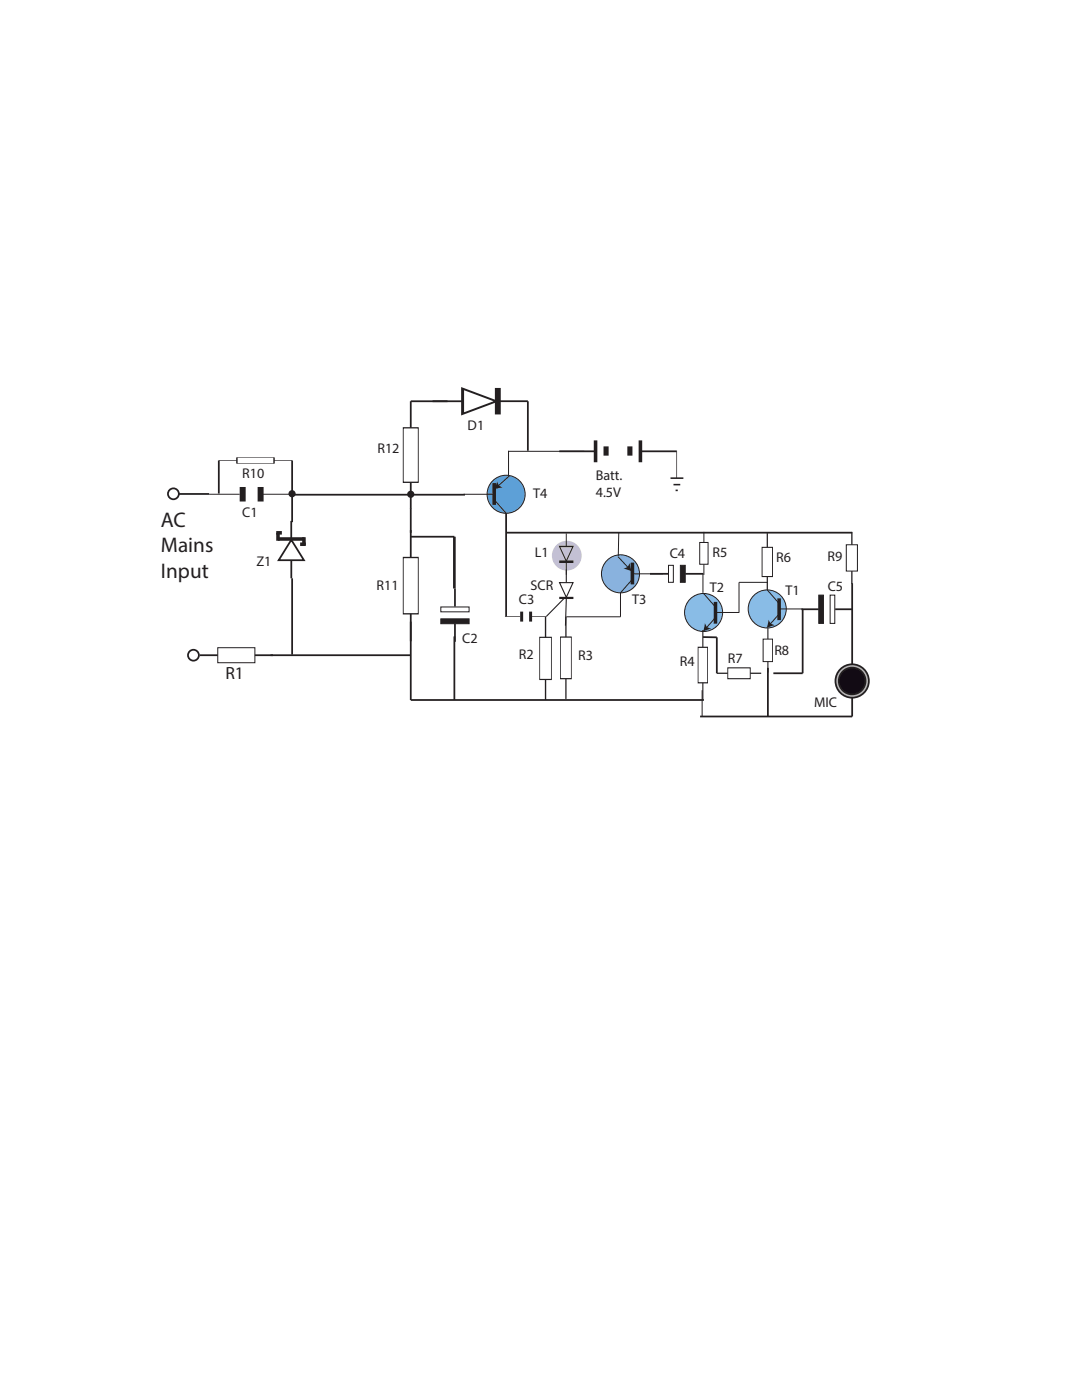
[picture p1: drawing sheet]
<svg xmlns="http://www.w3.org/2000/svg" width="216mm" height="279mm" viewBox="0 0 216 279" stroke-linecap="round" stroke-linejoin="round" font-family="sans-serif">
<!-- layer: Layer 1 -->
<circle cx="113.1" cy="110.9" r="2.97" fill="#c3c0d4"/>
<path d="M47.3 91.3h7.4v1.2h-7.4z" fill="#fff" stroke="#231f20" stroke-width=".2"/>
<path d="M43.7 91.9h3.6M54.7 91.9h3.6" fill="none" stroke="#231f20" stroke-width=".22"/>
<path d="M58.3 91.9v12.3M58.1 104v3.6M58.1 111.8v3.6M58.1 107.7l2.5 4.1h-5zM58.3 115.4v15.2" fill="none" stroke="#231f20" stroke-width=".35"/>
<path d="M55.1 106.3h1.1M55.5 107.6h5.3M55.5 106.3v1.6M59.9 108.6h1.1M60.6 107.2v1.6" fill="none" stroke="#231f20" stroke-width=".71" stroke-linecap="butt"/>
<path d="M43.5 129.3h7.4v3h-7.4z" fill="#fff" stroke="#231f20" stroke-width=".2"/>
<path d="M39.8 130.8h3.7M50.9 130.8h31.1" fill="none" stroke="#231f20" stroke-width=".35"/>
<path d="M80.5 85.4h3v10.9h-3z" fill="#fff" stroke="#231f20" stroke-width=".21"/>
<path d="M82 80.1v5.3M82 96.3v5.3" fill="none" stroke="#231f20" stroke-width=".43"/>
<path d="M80.5 111.3h3v11.2h-3z" fill="#fff" stroke="#231f20" stroke-width=".22"/>
<path d="M82 105.8v5.5M82 122.5v5.5" fill="none" stroke="#231f20" stroke-width=".43"/>
<path d="M92.3 77.6l6.7 2.5-6.7 2.5zM86.3 80.1h6M99.3 80.1h6" fill="none" stroke="#231f20" stroke-width=".45"/>
<path d="M99.3 77.4v5.3" fill="none" stroke="#231f20" stroke-width=".91" stroke-linecap="butt"/>
<path d="M90.7 107.1v10.3" fill="none" stroke="#231f20" stroke-width=".53"/>
<path d="M82 80.1h7.3" fill="none" stroke="#231f20" stroke-width=".35"/>
<circle cx="101" cy="98.6" r="3.8" fill="#5da0d7"/>
<circle cx="101" cy="98.6" r="3.8" fill="none" stroke="#231f20" stroke-width=".2"/>
<path d="M98.6 96.4v4.4z" fill="#5da0d7" stroke="#231f20" stroke-width=".71" stroke-linecap="butt"/>
<g fill="#5da0d7" stroke="#231f20" stroke-width=".2">
<path d="M92.5 98.6h6.1z"/>
<path d="M98.5 99.6l2.5 2.8z"/>
</g>
<path d="M101.6 95l-2.2 2" fill="none" stroke="#231f20" stroke-width=".2"/>
<path d="M99.2 96l.3 .9 .8 .4-1.7 .4z" fill="#231f20"/>
<path d="M101.5 90v4.8M101.5 90.1h15.1" fill="none" stroke="#231f20" stroke-width=".2"/>
<g fill="#231f20" stroke="#231f20" stroke-width=".35">
<path d="M118.7 88.1h.3v4h-.3z"/>
<path d="M120.6 89.3h.7v1.5h-.7z"/>
<path d="M127.6 88.1h.4v4h-.4z"/>
<path d="M125.4 89.3h.6v1.5h-.6z"/>
</g>
<path d="M111.6 90.1h7.1M128 90.1h7M101 102.4v20.6M101 106.3h69" fill="none" stroke="#231f20" stroke-width=".35"/>
<path d="M133.8 95.4h2.6M134.4 96.7h1.3M134.8 97.9h.4M135 90v5.4" fill="none" stroke="#231f20" stroke-width=".21"/>
<path d="M111.6 109.1h2.7l-1.3 2.9zM111.7 116.3h2.6l-1.3 2.9zM113 106.5v2.6M113 112.1v4.2" fill="none" stroke="#231f20" stroke-width=".22"/>
<path d="M111.6 112.1h2.8M111.6 119.3h2.8" fill="none" stroke="#231f20" stroke-width=".44"/>
<circle cx="123.8" cy="114.5" r="3.8" fill="#89b2de"/>
<circle cx="123.8" cy="114.5" r="3.8" fill="none" stroke="#231f20" stroke-width=".2"/>
<path d="M126.2 112.3v4.3z" fill="#89b2de" stroke="#231f20" stroke-width=".71" stroke-linecap="butt"/>
<g fill="#89b2de" stroke="#231f20" stroke-width=".2">
<path d="M126.2 114.5h6.1z"/>
<path d="M126.3 115.5l-2.5 2.8z"/>
</g>
<path d="M123.3 111.1l2 2.2" fill="none" stroke="#231f20" stroke-width=".2"/>
<path d="M124.4 113.5l.8-.3 .4-.8 .5 1.6z" fill="#231f20"/>
<path d="M123.5 106.3l-.1 4.6M123.8 118.3v4.8h-10.8" fill="none" stroke="#231f20" stroke-width=".2"/>
<path d="M133.4 112.8h1v3.4h-1z" fill="#fff" stroke="#231f20" stroke-width=".2"/>
<path d="M135.8 112.8h.9v3.4h-.9z" fill="#231f20" stroke="#231f20" stroke-width=".2"/>
<path d="M129.7 114.5h3.6M136.7 114.5h3.6" fill="none" stroke="#231f20" stroke-width=".35"/>
<path d="M139.6 108.3h1.7v4.3h-1.7z" fill="#fff" stroke="#231f20" stroke-width=".2"/>
<path d="M140.5 106.1v2.2M140.5 112.6v2.1" fill="none" stroke="#231f20" stroke-width=".2"/>
<circle cx="140.4" cy="122.2" r="3.8" fill="#89bce6"/>
<circle cx="140.4" cy="122.2" r="3.8" fill="none" stroke="#231f20" stroke-width=".2"/>
<path d="M142.8 120.1v4.4z" fill="#89bce6" stroke="#231f20" stroke-width=".71" stroke-linecap="butt"/>
<g fill="#89bce6" stroke="#231f20" stroke-width=".2">
<path d="M142.8 122.2h4.7z"/>
<path d="M140.4 118.4l2.4 2.8z"/>
</g>
<path d="M143 123l-2 2.3" fill="none" stroke="#231f20" stroke-width=".2"/>
<path d="M140.6 124.4l.5 .8 .8 .3-1.6 .6z" fill="#231f20"/>
<path d="M140.3 114.5v3.8" fill="none" stroke="#231f20" stroke-width=".2"/>
<path d="M152.1 109.2h2v5.9h-2z" fill="#fff" stroke="#231f20" stroke-width=".2"/>
<path d="M153.1 106.4v2.8M153.1 115.1v2.8" fill="none" stroke="#231f20" stroke-width=".26"/>
<path d="M153.2 116.2h-5.7v6.1" fill="none" stroke="#231f20" stroke-width=".2"/>
<circle cx="153.1" cy="121.5" r="3.8" fill="#89bce6"/>
<circle cx="153.1" cy="121.5" r="3.8" fill="none" stroke="#231f20" stroke-width=".2"/>
<path d="M155.5 119.4v4.4z" fill="#89bce6" stroke="#231f20" stroke-width=".71" stroke-linecap="butt"/>
<g fill="#89bce6" stroke="#231f20" stroke-width=".2">
<path d="M155.5 121.5h4.7z"/>
<path d="M153.1 117.7l2.4 2.8z"/>
</g>
<path d="M155.7 122.3l-2 2.3" fill="none" stroke="#231f20" stroke-width=".2"/>
<path d="M153.3 123.7l.5 .8 .8 .3-1.6 .6z" fill="#231f20"/>
<path d="M58.3 98.7h34.5M82 107.1h8.7M82 124.1v15.6" fill="none" stroke="#231f20" stroke-width=".35"/>
<path d="M88 121.1h5.6v1h-5.6z" fill="#fff" stroke="#231f20" stroke-width=".2"/>
<path d="M88 123.5h5.6v1h-5.6z" fill="#231f20" stroke="#231f20" stroke-width=".2"/>
<path d="M90.8 117.4v3.7M82 139.7h58.5M90.7 127v12.7M90.8 124.5v3.6" fill="none" stroke="#231f20" stroke-width=".35"/>
<path d="M107.7 127.2h2.3v8.4h-2.3z" fill="#fff" stroke="#231f20" stroke-width=".2"/>
<path d="M108.9 123.1v4.1M108.9 135.6v4.1" fill="none" stroke="#231f20" stroke-width=".33"/>
<path d="M111.8 127.1h2.2v8.3h-2.2z" fill="#fff" stroke="#231f20" stroke-width=".2"/>
<path d="M112.9 123.1v4M112.9 135.4v4.1" fill="none" stroke="#231f20" stroke-width=".32"/>
<path d="M105.3 80.1v9.9" fill="none" stroke="#231f20" stroke-width=".35"/>
<path d="M104.1 122.1v2M105.9 122.1v2" fill="none" stroke="#231f20" stroke-width=".4"/>
<path d="M100.8 123.1h3M106 123.1h3" fill="none" stroke="#231f20" stroke-width=".2"/>
<path d="M112.7 119.3l-3.7 3.7M113 119.3l-.2 5.6" fill="none" stroke="#231f20" stroke-width=".22"/>
<path d="M139.3 129.2h1.9v7.1h-1.9z" fill="#fff" stroke="#231f20" stroke-width=".2"/>
<path d="M140.2 125.7v3.5M140.2 136.3v3.4" fill="none" stroke="#231f20" stroke-width=".27"/>
<path d="M145.2 133.3h4.5v2.1h-4.5z" fill="#fff" stroke="#231f20" stroke-width=".2"/>
<path d="M143 134.4h2.2M149.7 134.4h2.2" fill="none" stroke="#231f20" stroke-width=".23"/>
<path d="M140.3 127.1l2.7 .1v7.2" fill="none" stroke="#231f20" stroke-width=".35"/>
<path d="M152.3 127.5h1.9v4.5h-1.9z" fill="#fff" stroke="#231f20" stroke-width=".2"/>
<path d="M153.2 125.4v2.1M153.2 132v2.2" fill="none" stroke="#231f20" stroke-width=".22"/>
<path d="M140.1 137.8v5.2" fill="none" stroke="#231f20" stroke-width=".2"/>
<path d="M153.2 133.3v9.7M139.7 143h30.3" fill="none" stroke="#231f20" stroke-width=".35"/>
<path d="M165.6 118.8h1v5.6h-1z" fill="#fff" stroke="#231f20" stroke-width=".2"/>
<path d="M163.4 118.8h.9v5.6h-.9z" fill="#231f20" stroke="#231f20" stroke-width=".2"/>
<path d="M159.9 121.6h3.5M160.2 121.5v12.9h-5.9M166.6 121.6h3.5" fill="none" stroke="#231f20" stroke-width=".35"/>
<path d="M168.9 108.7h2.2v5.3h-2.2z" fill="#fff" stroke="#231f20" stroke-width=".2"/>
<path d="M170 106.2v2.5M170 114v2.5" fill="none" stroke="#231f20" stroke-width=".26"/>
<path d="M170 116.4v26.6" fill="none" stroke="#231f20" stroke-width=".35"/>
<circle cx="170" cy="135.9" r="3.3" fill="#b8b3b6"/>
<circle cx="170" cy="135.9" r="3.3" fill="none" stroke="#231f20" stroke-width=".35"/>
<circle cx="170" cy="135.9" r="2.67" fill="#120b14"/>
<g fill="none" stroke="#231f20" stroke-width=".35">
<path d="M35.6 98.6h6.1M43.7 91.9v6.6"/>
<circle cx="34.6" cy="98.6" r="1.09"/>
<circle cx="38.6" cy="130.8" r="1.09"/>
<circle cx="170" cy="135.9" r="2.67"/>
</g>
<path d="M48.4 97.2v2.9M52 97.2v2.9" fill="none" stroke="#231f20" stroke-width=".68" stroke-linecap="butt"/>
<path d="M41.7 98.6h6.1M52.2 98.6h6.1" fill="none" stroke="#231f20" stroke-width=".34"/>
<g fill="#231f20">
<circle cx="58.3" cy="98.5" r=".72"/>
<circle cx="82" cy="98.6" r=".72"/>
</g>
<path d="M82 101.5v4.8" fill="none" stroke="#231f20" stroke-width=".35"/>
<g font-size="4.2" fill="#231f20">
<text x="32.1" y="105.1">AC</text>
<text x="32.1" y="110.2">Mains</text>
<text x="32.1" y="115.3">Input</text>
</g>
<text font-size="3.5" fill="#231f20" x="45" y="135.5">R1</text>
<g font-size="2.8" fill="#231f20">
<text x="93.3" y="85.7">D1</text>
<text x="48.3" y="95.4">R10</text>
<text x="75.3" y="90.5">R12</text>
<text x="118.9" y="95.8">Batt.</text>
<text x="106.4" y="99.3">T4</text>
<text x="118.9" y="99.2">4.5V</text>
<text x="48.3" y="103.2">C1</text>
<text x="51.2" y="112.9">Z1</text>
<text x="106.7" y="111.1">L1</text>
<text x="133.6" y="111.4">C4</text>
<text x="142.2" y="111.1">R5</text>
<text x="154.9" y="112.2">R6</text>
<text x="165.1" y="112">R9</text>
<text x="75.1" y="117.7">R11</text>
<text x="105.9" y="117.6">SCR</text>
<text x="141.6" y="118.1">T2</text>
<text x="156.7" y="118.8">T1</text>
<text x="165.2" y="118">C5</text>
<text x="103.5" y="120.5">C3</text>
<text x="126.1" y="120.5">T3</text>
<text x="92.2" y="128.2">C2</text>
<text x="103.5" y="131.6">R2</text>
<text x="115.4" y="131.8">R3</text>
<text x="154.5" y="130.7">R8</text>
<text x="135.6" y="133">R4</text>
<text x="145.2" y="132.3">R7</text>
<text x="162.4" y="141.1">MIC</text>
</g>
</svg>
